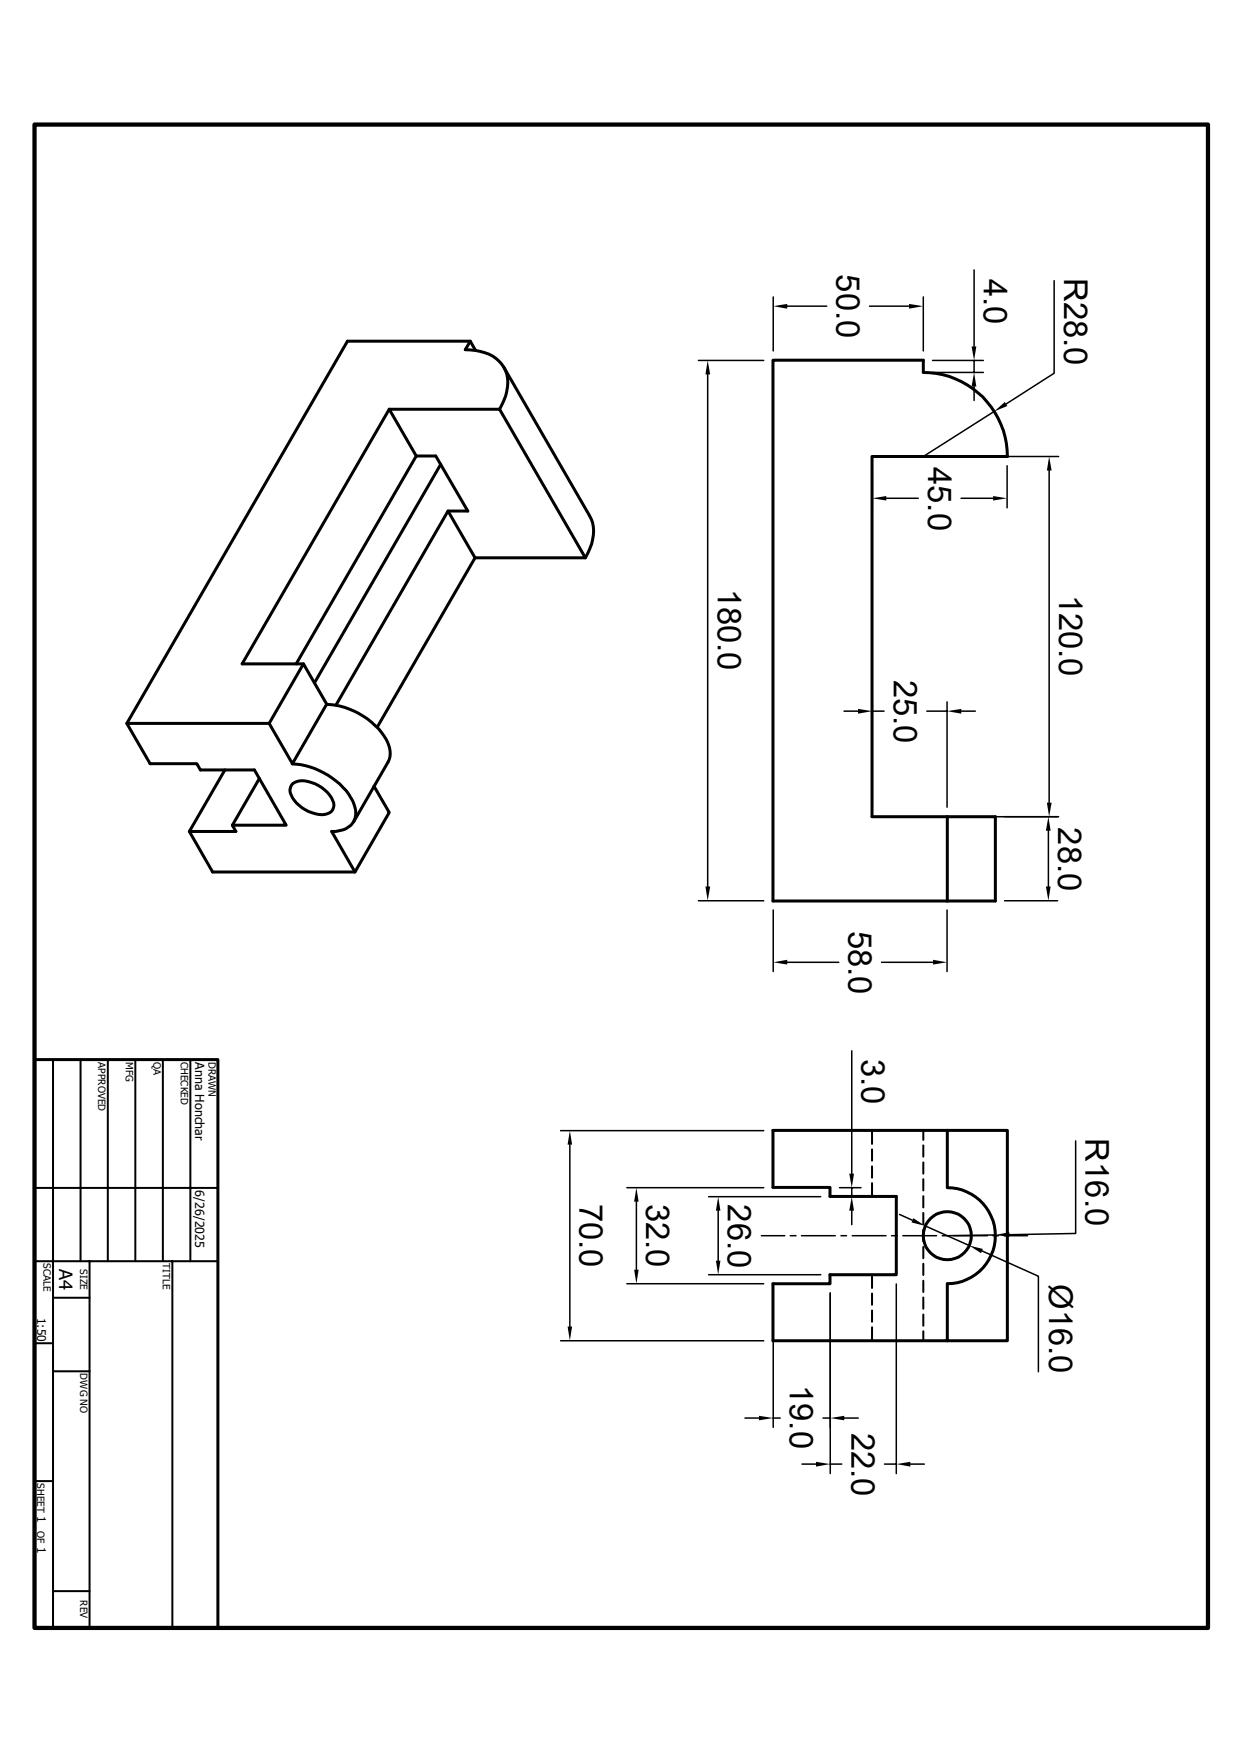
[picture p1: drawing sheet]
<svg xmlns="http://www.w3.org/2000/svg" width="210mm" height="297mm" viewBox="0 0 210 297" stroke-linecap="round" stroke-linejoin="round" font-family="sans-serif">
<g fill="none" stroke="#000" stroke-width=".51">
<path d="M79.6 57.7l-.9 1.5a7.8 7.8 0 0 1 6.2 2.4 5.6 5.6 0 0 1 .7 5.3l-1.1 2.4M80.5 59.3l-.9-1.6h-20.8l-37.3 64.7 3.9 6.8h7.9l.6 1.1h9.2l5.3 9.4h-9.1M65.9 69.3l-24.9 43.1h10.4M70.4 77.2l-4.5-7.9h18.6l14.6 25.1h-18.7l-4.6-7.9M74.6 78.6l-21.4 37M85.3 62.1l14.5 25.2a6.4 6.4 0 0 1-.3 6.3l-.4 .8M156.3 63a14.2 14.2 0 0 1 14.2 14.3h-22.9v60.9h20.8v14.3h-8.1M156.3 63v-2h-25.5v91.5h29.5M80.4 94.4l-16.6 28.7M50.1 112.4l20.3-35.2h3.3l5.5 9.3h-3.4l-18.9 32.8M51.4 112.4l3.9 6.8-5.8 10-3.9-6.8zM55.3 119.2a12.4 12.4 0 0 1 10.4 6.6 3.6 3.6 0 0 1 0 3.2l-5.8 10.1"/>
<path d="M21.5 122.4h24.1M38.1 130.3l-6.1 10.4h7.9l-.6-1M43.9 131.7l-4.6 8M49.4 129.3a12.5 12.5 0 0 1 10.3 6.3 3.3 3.3 0 0 1-.7 4.4 4.3 4.3 0 0 1-2.9 .7l4 6.9 5.8-10.1-2.6-4.4M49.5 132.7a3.1 3.1 0 0 1 3.3-.2 5.2 5.2 0 0 1 3.7 3.8 1.94 1.94 0 0 1-2.6 1.5 6 6 0 0 1-4.8-3.7 1.76 1.76 0 0 1 .4-1.4zM160.3 138.2v14.3M32 140.7l4 6.9h24.1M5.8 179.3h31.1v96.2h-31.1zM160.3 191.3h-29.5v9.7h9.7v1.5h11.2v13.2h-11.2v1.6h-9.7v9.6h29.5M160.3 191.3h10.2v35.6h-10.2M160.3 191.3v9.7M160.3 201a8.1 8.1 0 0 1 8.1 8.1 8.1 8.1 0 0 1-8.1 8.2v9.6"/>
<circle cx="160.3" cy="209.1" r="4.1"/>
</g>
<g fill="none" stroke="#000" stroke-width=".34">
<path d="M9 179.3v96.2M13.6 179.3v34.1M18.2 179.3v34.1M22.9 179.3v34.1M27.6 179.3v34.1M32.2 179.3v34.1M147.6 191.3v2.3M147.6 194.5v1.9M147.6 197.4v1.9M156.3 193.8v1.9M156.3 196.7v1.9M156.3 199.6v1.9"/>
<path d="M156.3 191.3v1.6M5.8 201h31.1M5.8 213.4h31.1M9 219.6h6.2M15.2 213.4v62.1M29.2 213.4v62.1M147.6 200.2v2.3M147.6 215.7v2.3M147.6 218.9v1.9M156.3 202.4v1.9M156.3 205.3v1.9M156.3 208.2v1.9"/>
<path d="M156.3 211v1.9M156.3 213.9v1.9M156.3 216.7v2M156.3 219.6v1.9M5.8 227.3h3.2M9 232.1h6.2M147.6 221.8v1.9M147.6 224.6v2.3M156.3 222.5v1.9M156.3 225.3v1.6M5.8 250.7h3.2M9 269.3h6.2"/>
</g>
<path d="M5.8 21.1h198.6v254.4h-198.6z" fill="none" stroke="#000" stroke-width=".72"/>
<g fill="none" stroke="#000" stroke-width=".25">
<path d="M130.9 50.2v9.2M133.2 51.8h6.7M147.2 51.8h6.6M156.3 50.2v9.2M164.8 45.7v12.9M178.4 47.5v15.7l-8.1 5.2M118.2 61h11M119.8 63.4v86.6M147.6 78.8v7.1M149.2 77.3h30M157.8 61h8.6M157.8 63h8.6"/>
<path d="M164.8 61v2M164.8 65.4v2.4M168.2 69.6l-11.9 7.7M170.4 78.8v7.1M177.5 79.6v56.2M150 84.3h5.4M162.6 84.3h5.5M147.6 118.8v17.8M160.3 118.8v17.8M142.8 120.4h2.4M147.6 120.4h2M149.2 138.2h30"/>
<path d="M156.8 120.4h3.5M162.7 120.4h2.4M118.2 152.4h11M130.9 154v10.4M160.3 154v10.4M170 152.4h9M177.4 140.6v9.4M133.2 162.9h8.7M144.1 177.8v20.8M149.2 162.9h8.7M94.9 191.3h34.3M96.4 193.7v30.8"/>
<path d="M182 193.1v15.6l-11.2 .3M106.1 201h23.1M106.1 217.3h23.1M107.7 203.4v11.5M119.9 202.5h19M119.9 215.7h19M121.5 204.9v8.5M128.9 209.1h3.9M130.9 218.8v22.8M133.7 209.1h1M135.6 209.1h5.8M140.5 218.8v30.6"/>
<path d="M142.1 201h3.6M142.1 202.5h3.6M142.3 209.1h1M144.1 201v1.5M144.1 204.9v2.4M144.2 209.1h5.7M150.9 209.1h.9M151.7 217.3v32.1M152.2 205.5l2.2 1M152.8 209.1h5.7M156.6 207.5l7.4 3.3M159.5 209.1h.9"/>
<path d="M161.4 209.1h5.7M166.2 211.7l9.5 4.3v16.2M168 209.1h1M168.4 209l-8.1 .1M169.9 209.1h4M94.9 226.9h34.3M126.1 240h2.3M130.9 240h1.1M139.3 240h1.2M142.9 240h2.3M135.7 247.8h2.4M140.5 247.8h2"/>
<path d="M149.7 247.8h2M154.1 247.8h2.3"/>
</g>
<g fill="#000">
<path d="M130.9 51.8l2.3-.4v.8zM153.8 51.4l2.5 .4-2.5 .4zM164.4 58.6h.8l-.4 2.4zM119.8 61l.4 2.4h-.8zM164.8 63l.4 2.4h-.8zM168.2 69.6l1.9-1.6 .4 .7zM177.5 77.3l.5 2.3h-.8zM147.6 84.3l2.4-.4v.8zM168.1 83.9l2.3 .4-2.3 .4zM145.2 120l2.4 .4-2.4 .4zM160.3 120.4l2.4-.4v.8zM177.2 135.8h.8l-.5 2.4z"/>
<path d="M119.4 150h.8l-.4 2.4zM177 150h.8l-.4 2.4zM177.4 138.2l.4 2.4h-.8zM130.9 162.9l2.3-.5v.8zM157.9 162.4l2.4 .5-2.4 .3zM96.4 191.3l.4 2.4h-.7zM143.7 198.6h.8l-.4 2.4zM107.7 201l.4 2.4h-.8zM107.3 214.9h.8l-.4 2.4zM121.5 202.5l.4 2.4h-.7zM121.2 213.4h.7l-.4 2.3zM144.1 202.5l.4 2.4h-.8z"/>
<path d="M154.6 206.2l2 1.3-2.3-.6zM164 210.8l2.3 .6-.3 .7zM168.4 209l2.4-.5v.8zM96.1 224.5h.7l-.4 2.4zM128.4 239.6l2.5 .4-2.5 .4zM140.5 240l2.4-.4v.8zM138.1 247.4l2.4 .4-2.4 .4zM151.7 247.8l2.4-.4v.8z"/>
</g>
<g font-size="5.5">
<text x="141.6" y="46.4" transform="rotate(90 141.6 46.4)">50.0</text>
<text x="166.5" y="47.2" transform="rotate(90 166.5 47.2)">4.0</text>
<text x="180.1" y="47.1" transform="rotate(90 180.1 47.1)">R28.0</text>
<text x="157.1" y="79" transform="rotate(90 157.1 79)">45.0</text>
<text x="121.5" y="99.6" transform="rotate(90 121.5 99.6)">180.0</text>
<text x="179.2" y="100.6" transform="rotate(90 179.2 100.6)">120.0</text>
<text x="151.3" y="115" transform="rotate(90 151.3 115)">25.0</text>
<text x="179.1" y="140" transform="rotate(90 179.1 140)">28.0</text>
<text x="143.6" y="157.5" transform="rotate(90 143.6 157.5)">58.0</text>
<text x="145.8" y="179.2" transform="rotate(90 145.8 179.2)">3.0</text>
<text x="183.7" y="192.7" transform="rotate(90 183.7 192.7)">R16.0</text>
<text x="98.1" y="203.7" transform="rotate(90 98.1 203.7)">70.0</text>
<text x="109.3" y="203.7" transform="rotate(90 109.3 203.7)">32.0</text>
<text x="123.2" y="203.8" transform="rotate(90 123.2 203.8)">26.0</text>
<text x="177.5" y="217.3" transform="rotate(90 177.5 217.3)">Ø16.0</text>
<text x="133.7" y="234.4" transform="rotate(90 133.7 234.4)">19.0</text>
<text x="144.1" y="242.4" transform="rotate(90 144.1 242.4)">22.0</text>
</g>
<text font-size="3.1" x="10" y="214.8" transform="rotate(90 10 214.8)">A4</text>
<g font-size="2.1">
<text x="33" y="179.7" transform="rotate(90 33 179.7)">Anna Honchar</text>
<text x="33" y="201.4" transform="rotate(90 33 201.4)">6/26/2025</text>
</g>
<g font-size="2">
<text x="6.3" y="223" transform="rotate(90 6.3 223)">1:50</text>
<text x="6.3" y="256.6" transform="rotate(90 6.3 256.6)">1</text>
<text x="6.3" y="261.7" transform="rotate(90 6.3 261.7)">1</text>
</g>
<g font-size="1.7">
<text x="16.6" y="179.7" transform="rotate(90 16.6 179.7)">APPROVED</text>
<text x="21.3" y="179.7" transform="rotate(90 21.3 179.7)">MFG</text>
<text x="26" y="179.7" transform="rotate(90 26 179.7)">QA</text>
<text x="30.6" y="179.7" transform="rotate(90 30.6 179.7)">CHECKED</text>
<text x="35.3" y="179.7" transform="rotate(90 35.3 179.7)">DRAWN</text>
<text x="7.4" y="213.8" transform="rotate(90 7.4 213.8)">SCALE</text>
<text x="13.5" y="214.8" transform="rotate(90 13.5 214.8)">SIZE</text>
<text x="27.6" y="213.8" transform="rotate(90 27.6 213.8)">TITLE</text>
<text x="13.5" y="232.4" transform="rotate(90 13.5 232.4)">DWG NO</text>
<text x="6.3" y="251" transform="rotate(90 6.3 251)">SHEET</text>
<text x="6.3" y="259" transform="rotate(90 6.3 259)">OF</text>
<text x="13.5" y="270.8" transform="rotate(90 13.5 270.8)">REV</text>
</g>
</svg>
